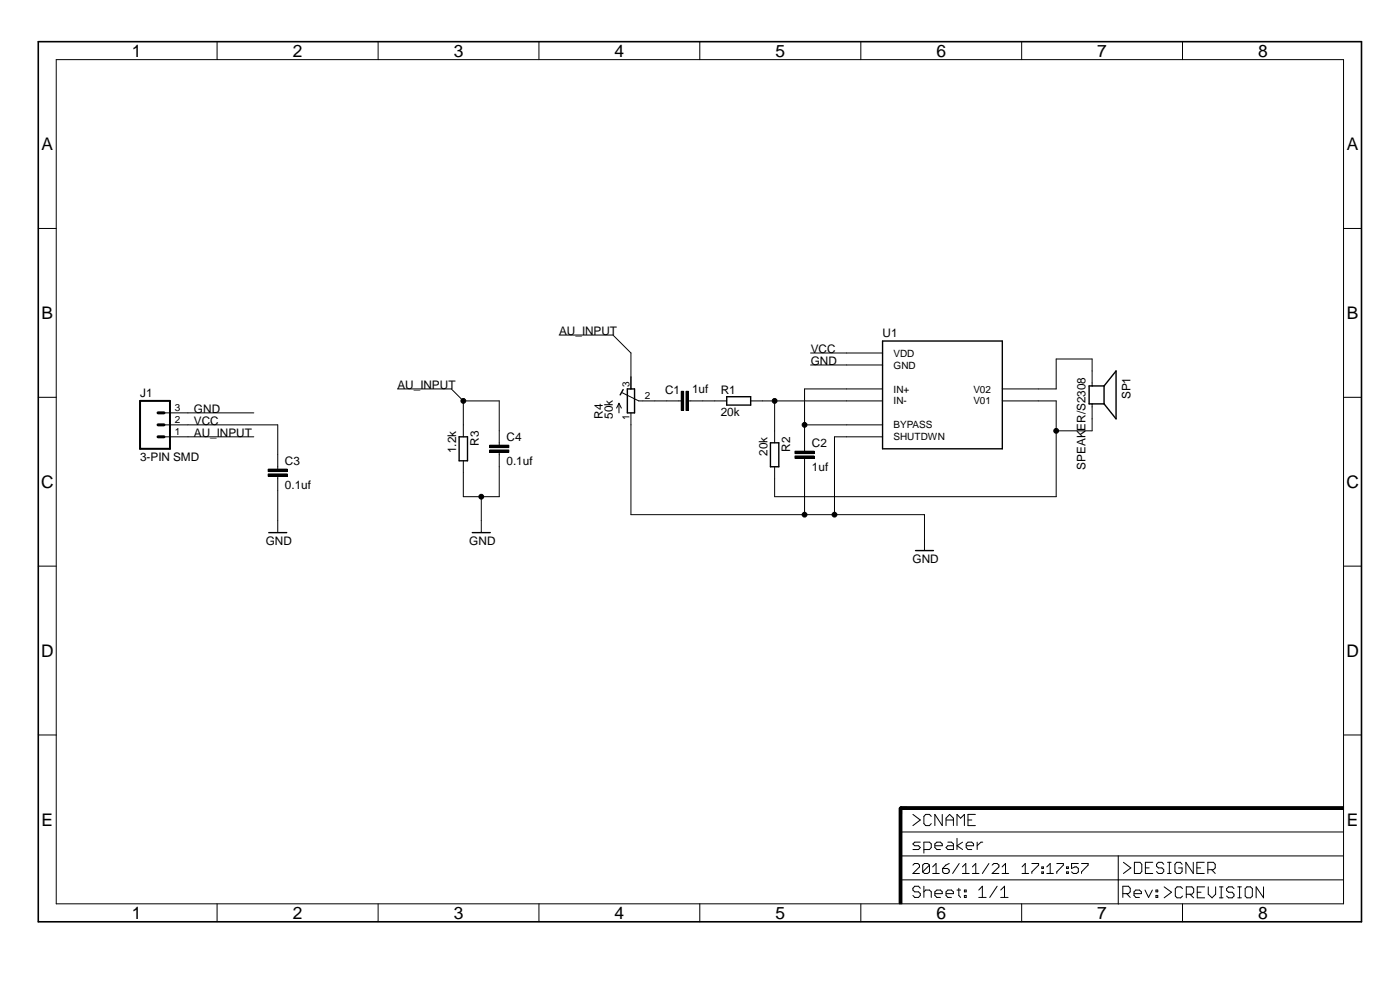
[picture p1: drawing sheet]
<svg xmlns="http://www.w3.org/2000/svg" width="297mm" height="210mm" viewBox="0 0 297 210" stroke-linecap="round" stroke-linejoin="round" font-family="sans-serif">
<path d="M187.2 72.3h25.4v22.9h-25.4zM97.4 92.7h1.8v5h-1.8zM132.2 82.6l-.6 1.2M133.1 82.5h1.5v5.1h-1.5zM154.2 84.2h5.1v1.7h-5.1zM163.4 93.9h1.8v5.1h-1.8zM234.2 81.9h-3.2v3.8h3.2M234.2 81.9v3.8M234.2 81.9l2.6-3.2v10.1l-2.6-3.1M57 113h3.8M100.2 113h3.8M194.2 116.8h3.8" fill="none" stroke="#000" stroke-width=".3"/>
<g fill="none" stroke="#000" stroke-width=".21">
<path d="M11.9 12.7h273.1v179h-273.1zM46.1 8.8v3.9M80.2 8.8v3.9M114.3 8.8v3.9M148.5 8.8v3.9M182.6 8.8v3.9M216.7 8.8v3.9M250.9 8.8v3.9M8.1 48.5h3.8M285 48.5h3.8M118.6 71.1h11.4l3.9 3.8v7.6M172 74.9h15.2"/>
<path d="M172 77.4h15.2M8.1 84.3h3.8M34.8 90.1h24.1v9.4M34.8 92.7h19M34.8 87.6h19M56.9 99.5h4.1v.5h-4.1zM84.3 82.5h11.5l2.5 2.5M98.3 85h7.6v9.4M98.3 85v7.7M103.9 95.5h4v.5h-4zM103.9 94.4h4v.5h-4zM105.9 96v9.4h-7.6v-7.7"/>
<path d="M131.3 85.5v2.1M131.3 85.5l-.5 1.1M131.3 85.5l.5 1.1M132 83.3l3.5 1.7h9M133.9 87.6v21.6h62.2v7.6M144.5 83h.5v4.1h-.5zM145.5 83h.5v4.1h-.5zM146 85h8.2M159.3 85h27.9M164.3 85v8.9M168.6 96.7h4.1v.5h-4.1zM168.6 95.7h4.1v.5h-4.1z"/>
<path d="M170.7 90.1h16.5M170.7 97.2v12M187.2 82.5h-16.5v13.2M187.2 92.7h-10.2v16.5M212.6 85h11.5v20.4h-59.8v-6.4M231.7 81.9v-5.8h-7.6v6.4h-11.5M231.7 85.7v5.7h-7.6M285 84.3h3.8M56.9 100.5h4.1v.5h-4.1zM58.9 101v12M102.1 105.4v7.6M8.1 120.1h3.8"/>
<path d="M285 120.1h3.8M8.1 155.9h3.8M285 155.9h3.8M190.7 171.4h.6v20.3h-.6zM191 171.1h94v.6h-94zM191 176.5h94M193.7 172.8l1.5 1.1-1.5 1.2M195.2 178.6h-1.2l-.3 .4 .3 .4h.9l.3 .4-.3 .4h-1.2M197.6 173.2l-.4-.4h-.8l-.4 .4v1.5l.4 .4h.8l.4-.4M198.3 179.4h1.6v-.4l-.4-.4h-.8l-.4 .4v.8l.4 .4h.8M199.9 172.8v2.3l-1.6-2.3v2.3M200.7 175.1v-1.5l.8-.8 .8 .8v1.5"/>
<path d="M200.7 173.9h1.6M201.1 178.6h.7l.5 .4v1.2h-1.2l-.4-.4 .4-.4h1.2M203 175.1v-2.3l.8 .8 .8-.8v2.3M203 177.8v2.4M204.2 178.6l-1.2 .8 1.2 .8M205 179.4h1.5v-.4l-.3-.4h-.8l-.4 .4v.8l.4 .4h.8M205.4 173.9h.8M206.9 172.8h-1.5v2.3h1.5M207.3 178.6v1.6M208.5 178.6h-.4l-.8 .8M46.1 191.7v3.8M80.2 191.7v3.8"/>
<path d="M114.3 191.7v3.8M148.5 191.7v3.8M182.6 191.7v3.8M191 186.6h94M191 181.6h94M193.7 183.5l.3-.3h.7l.4 .3v.4l-1.4 1.4h1.4M195.2 188.4l-.3-.4h-.9l-.3 .4v.4l.3 .4h.9l.3 .4v.3l-.3 .5h-.9l-.3-.5M196 180.2h1.2l.4-.4v-.8l-.4-.4h-1.2v2.4M196 188v2.4M196 189.2l.4-.4h.8l.4 .4v1.2M197.2 183.5v1.4l-.4 .4h-.7l-.4-.4M197.2 183.5l-.4-.3h-.7l-.4 .3v1.4"/>
<path d="M197.2 183.5l-1.5 1.4M197.9 185.3h1.4M197.9 183.9l.7-.7v2.1M198.3 189.6h1.6v-.4l-.4-.4h-.8l-.4 .4v.7l.4 .5h.8M200 184.2h1l.4 .4v.3l-.4 .4h-.7l-.3-.4zM200.7 189.6h1.6v-.4l-.5-.4h-.7l-.4 .4v.7l.4 .5h.7M201.4 183.2l-.7 .3-.7 .7M203 188.8h.8M203.4 188.4v1.5l.4 .5M203.5 183.2l-1.4 2.1M204.2 185.3h1.4M204.2 183.9l.7-.7v2.1"/>
<path d="M204.6 188.8h.4v.4h-.4zM204.6 189.9h.4v.5h-.4zM206.3 185.3h1.4M206.3 183.9l.7-.7v2.1M207.6 188.8l.8-.8v2.4M207.6 190.4h1.6M209.8 183.2l-1.4 2.1M210.5 183.5l.4-.3h.6l.4 .3v.4l-1.4 1.4h1.4M211.5 188l-1.5 2.4M212.3 190.4h1.6M212.3 188.8l.8-.8v2.4M212.6 185.3h1.4"/>
<path d="M212.6 183.9l.7-.7v2.1M216.7 191.7v3.8M216.8 185.3h1.4M216.8 183.9l.7-.7v2.1M218.9 183.2h1.4v.3l-1.4 1.4v.4M221 184.9h.4v.4h-.4zM221 183.9h.4v.3h-.4zM222.1 185.3h1.4M222.1 183.9l.7-.7v2.1M224.2 183.2h1.4v.3l-1.4 1.4v.4M226.3 184.9h.3v.4h-.3zM226.3 183.9h.3v.3h-.3z"/>
<path d="M228.8 183.2h-1.5v1l.7-.3h.4l.4 .3v.7l-.4 .4h-.7l-.4-.4M229.4 183.2h1.4v.3l-1.4 1.4v.4M237.2 181.6v10.2M238.2 189.6h1.2l.4-.4v-.8l-.4-.4h-1.2v2.4M238.3 182.9l1.6 1.2-1.6 1.2M239 189.6l.8 .8M240.6 189.6h1.5v-.4l-.4-.4h-.7l-.4 .4v.7l.4 .5h.7M240.7 182.9h1.1l.4 .4v1.6l-.4 .4h-1.1zM242.9 188.8l.8 1.6 .8-1.6M243 184.1h.8M244.6 182.9h-1.6v2.4h1.6M245.2 189.9h.4v.5h-.4z"/>
<path d="M245.2 188.8h.4v.4h-.4zM246.9 183.3l-.4-.4h-.8l-.3 .4v.4l.3 .4h.8l.4 .4v.4l-.4 .4h-.8l-.3-.4M247 188.1l1.5 1.2-1.5 1.1M247.7 185.3h.7M247.7 182.9h.7M248.1 182.9v2.4M250.8 183.3l-.4-.4h-.8l-.3 .4v1.6l.3 .4h.8l.4-.4v-.8h-.8M250.9 188.5l-.4-.4h-.8l-.4 .4v1.6l.4 .3h.8l.4-.3M250.9 191.7v3.8M251.7 189.7h1.1l.4-.4v-.8l-.4-.4h-1.1v2.3M252.4 189.7l.8 .7M253.1 182.9v2.4l-1.5-2.4v2.4"/>
<path d="M253.9 184.1h.8M254 189.3h.8M255.5 182.9h-1.6v2.4h1.6M255.6 188.1h-1.6v2.3h1.6M256.2 184.5h1.2l.4-.4v-.8l-.4-.4h-1.2v2.4M256.3 188.1v1.6l.8 .7 .8-.7v-1.6M257 184.5l.8 .8M258.7 188.1h.8M258.7 190.4h.8M259.1 188.1v2.3M261.8 188.5l-.4-.4h-.8l-.4 .4v.4l.4 .4h.8l.4 .4v.4l-.4 .3h-.8l-.4-.3M262.6 188.1h.7"/>
<path d="M262.6 190.4h.7M263 188.1v2.3M264.2 188.5l.3-.4h.8l.4 .4v1.6l-.4 .3h-.8l-.3-.3zM268 188.1v2.3l-1.5-2.3v2.3"/>
<circle cx="98.3" cy="85" r=".51"/>
<circle cx="164.3" cy="85" r=".51"/>
<circle cx="170.7" cy="90.1" r=".51"/>
<circle cx="224.1" cy="91.4" r=".51"/>
<circle cx="102.1" cy="105.4" r=".51"/>
<circle cx="170.7" cy="109.2" r=".51"/>
<circle cx="177" cy="109.2" r=".51"/>
</g>
<g fill="#000">
<path d="M56.9 99.5h4.1v.5h-4.1z" fill-rule="evenodd"/>
<path d="M103.9 95.5h4v.5h-4z" fill-rule="evenodd"/>
<path d="M103.9 94.4h4v.5h-4z" fill-rule="evenodd"/>
<path d="M144.5 83h.5v4.1h-.5z" fill-rule="evenodd"/>
<path d="M145.5 83h.5v4.1h-.5z" fill-rule="evenodd"/>
<path d="M168.6 96.7h4.1v.5h-4.1z" fill-rule="evenodd"/>
<path d="M168.6 95.7h4.1v.5h-4.1z" fill-rule="evenodd"/>
<path d="M56.9 100.5h4.1v.5h-4.1z" fill-rule="evenodd"/>
<path d="M190.7 171.4h.6v20.3h-.6z" fill-rule="evenodd"/>
<path d="M191 171.1h94v.6h-94z" fill-rule="evenodd"/>
<circle cx="98.3" cy="85" r=".51"/>
<circle cx="164.3" cy="85" r=".51"/>
<circle cx="170.7" cy="90.1" r=".51"/>
<circle cx="224.1" cy="91.4" r=".51"/>
<circle cx="102.1" cy="105.4" r=".51"/>
<circle cx="170.7" cy="109.2" r=".51"/>
<circle cx="177" cy="109.2" r=".51"/>
</g>
<path d="M33.5 87.6h1.3M33.5 90.1h1.3M33.5 92.7h1.3M192.3 171.4h-1.3v1.3" fill="none" stroke="#000" stroke-width=".63"/>
<path d="M8.1 8.8h280.7v186.7h-280.7z" fill="none" stroke="#000" stroke-width=".34"/>
<path d="M29.7 85h6.4v10.2h-6.4z" fill="none" stroke="#000" stroke-width=".42"/>
<g font-size="3.7">
<text x="28" y="12.1">1</text>
<text x="62.1" y="12.1">2</text>
<text x="96.3" y="12.1">3</text>
<text x="130.4" y="12.1">4</text>
<text x="164.5" y="12.1">5</text>
<text x="198.7" y="12.1">6</text>
<text x="232.8" y="12.1">7</text>
<text x="266.9" y="12.1">8</text>
<text x="8.8" y="31.9">A</text>
<text x="285.7" y="31.9">A</text>
<text x="8.8" y="67.7">B</text>
<text x="285.7" y="67.7">B</text>
<text x="8.7" y="103.5">C</text>
<text x="285.6" y="103.5">C</text>
<text x="8.7" y="139.3">D</text>
<text x="285.6" y="139.3">D</text>
<text x="8.8" y="175.1">E</text>
<text x="285.7" y="175.1">E</text>
<text x="28" y="194.9">1</text>
<text x="62.1" y="194.9">2</text>
<text x="96.3" y="194.9">3</text>
<text x="130.4" y="194.9">4</text>
<text x="164.5" y="194.9">5</text>
<text x="198.7" y="194.9">6</text>
<text x="232.8" y="194.9">7</text>
<text x="266.9" y="194.9">8</text>
</g>
<g font-size="2.5">
<text x="118.6" y="71.1">AU_INPUT</text>
<text x="187.2" y="71.6">U1</text>
<text x="172" y="77.4">GND</text>
<text x="172" y="74.9">VCC</text>
<text x="84.3" y="82.5">AU_INPUT</text>
<text x="141.1" y="83.5">C1</text>
<text x="146.8" y="83.4">1uf</text>
<text x="152.9" y="83.6">R1</text>
<text x="29.7" y="84.3">J1</text>
<text x="41.1" y="87.6">GND</text>
<text x="127.9" y="88.8" transform="rotate(-90 127.9 88.8)">R4</text>
<text x="130" y="88.8" transform="rotate(-90 130 88.8)">50k</text>
<text x="152.9" y="88.3">20k</text>
<text x="239.8" y="84.7" transform="rotate(-90 239.8 84.7)">SP1</text>
<text x="41.1" y="90.1">VCC</text>
<text x="41.1" y="92.7">AU_INPUT</text>
<text x="101.6" y="94.6" transform="rotate(-90 101.6 94.6)">R3</text>
<text x="107.4" y="93.5">C4</text>
<text x="167.6" y="95.9" transform="rotate(-90 167.6 95.9)">R2</text>
<text x="172.2" y="94.8">C2</text>
<text x="29.7" y="97.7">3-PIN SMD</text>
<text x="60.4" y="98.6">C3</text>
<text x="96.8" y="96.1" transform="rotate(-90 96.8 96.1)">1.2k</text>
<text x="107.4" y="98.6">0.1uf</text>
<text x="162.8" y="96.7" transform="rotate(-90 162.8 96.7)">20k</text>
<text x="172.2" y="99.9">1uf</text>
<text x="230.3" y="99.6" transform="rotate(-90 230.3 99.6)">SPEAKER/S2308</text>
<text x="60.4" y="103.7">0.1uf</text>
<text x="56.4" y="115.5">GND</text>
<text x="99.6" y="115.5">GND</text>
<text x="193.6" y="119.3">GND</text>
</g>
<g font-size="2.1">
<text x="189.6" y="75.6">VDD</text>
<text x="133.5" y="82.2" transform="rotate(-90 133.5 82.2)">3</text>
<text x="189.6" y="78.2">GND</text>
<text x="189.6" y="83.3">IN+</text>
<text x="206.5" y="83.3">V02</text>
<text x="37.1" y="89.8">2</text>
<text x="37.1" y="87.2">3</text>
<text x="133.5" y="89.1" transform="rotate(-90 133.5 89.1)">1</text>
<text x="136.8" y="84.7">2</text>
<text x="189.6" y="85.8">IN-</text>
<text x="206.5" y="85.8">V01</text>
<text x="37.1" y="92.3">1</text>
<text x="189.6" y="90.9">BYPASS</text>
<text x="189.6" y="93.4">SHUTDWN</text>
</g>
</svg>
